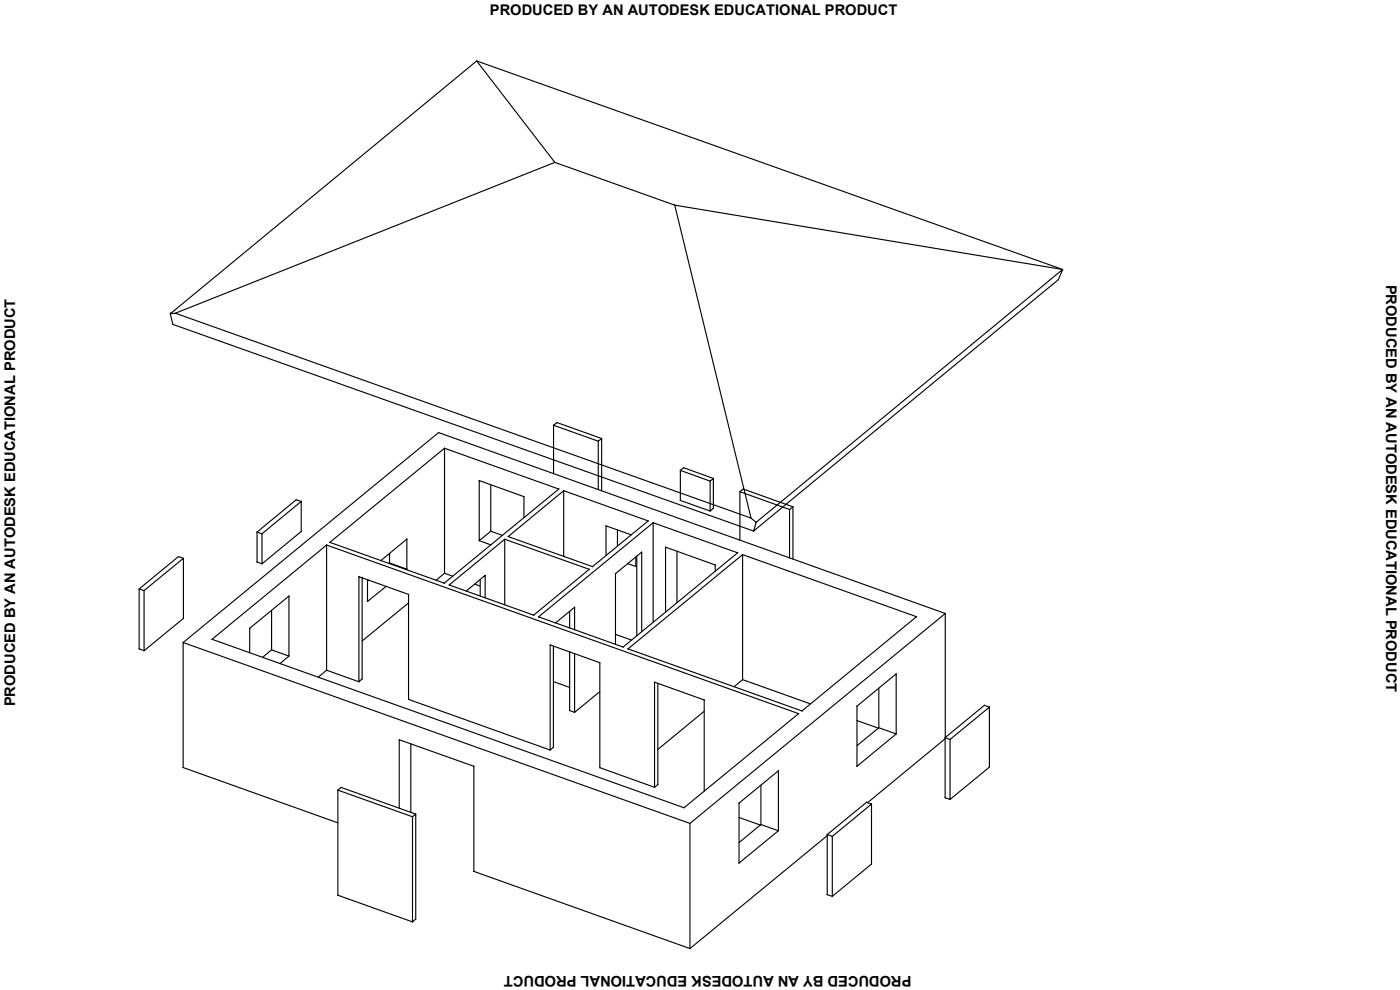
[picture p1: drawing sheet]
<svg xmlns="http://www.w3.org/2000/svg" width="420mm" height="297mm" viewBox="0 0 420 297" stroke-linecap="round" stroke-linejoin="round" font-family="sans-serif">
<g fill="none" stroke="#000" stroke-width=".34">
<path d="M143.1 18.3l175.8 62.6M166.5 48.7h.1M166.5 48.7l36 12.9M202.5 61.6h.1M51.1 94.1l1.5-.1 172.8 61.4M51.9 97.3h.1M52.6 94l113.9-45.3-23.4-30.4-92 75.8 .8 3.2 174.3 62M317.6 83.9h.1M318.9 80.9h.1M318.9 80.9l-116.4-19.3 22.9 93.8 1.5 1.3M131.6 129.8h.1M131.6 129.8l-76.7 63"/>
<path d="M131.6 129.8l152.1 54.3M133.4 134.5l34.3 12.2M166.2 127.6l13.4 4.8M167.1 126.8h.1M180.5 131.6l-1 .8v14.5M77.1 159.6h.1M77.1 159.6v9M77.1 159.6l1.5 .5M88.9 149.9h.1M90.4 150.5h.1M90.4 159.5h.1M90.4 150.5l-1.5-.6-11.8 9.7"/>
<path d="M143.8 144.2h.1M147.2 159.4h.1M147.3 145.5v13.9M147.3 159.4l3.5 1.3M157.2 149h.1M157.2 149l-13.4-4.8v18l3.5-2.8M157.2 149v6.3M166.1 142.1v-14.5l1-.8 13.5 4.8v15.7M167.7 146.7h.1M167.7 146.7l-34.4 28.3M169.1 147.2l25.4 9.1M181.8 157.8h.1"/>
<path d="M185.3 159v4.9M194.5 156.3h.1M194.5 156.3l-16.7 13.7-25.3-9 16.7-13.8v19.8M196 156.8h.1M196 156.8v29.9M196 156.8l-34.4 28.3M196 156.8l25.4 9.1M204.1 150.2h.1M204.2 150.2l8.9 3.1M204.2 141.1l8.9 3.3M205.1 140.3h.1M214.1 143.6l-1 .8v8.9l1-.8v-8.9l-8.9-3.3-1 .8v9.1"/>
<path d="M214.1 152.5h.1M222 147.5l15 5.4M223 146.7h.1M226.9 156.7l92-75.8-1.3 3-91.4 75.4zM226.9 156.7h.1M237.9 152.1l-.9 .8v14.5M41.8 176.7l1.5 .5M41.8 176.7h.1M53.5 167h.1M55 167.5l-11.8 9.7v18l11.8-9.7v-18l-1.4-.5-11.8 9.7v18M77.1 168.6h.1M77.1 168.6l1.5 .6"/>
<path d="M78.6 160.1h.1M78.6 169.2h.1M78.6 160.1l11.8-9.6v9l-11.8 9.7zM86.7 178.9h.1M86.7 178.9v18l-5.2-1.9v-11.9M86.7 178.9l-11.8 9.6M98 163.5h.1M98 163.5v37.6M98 163.5l141.7 50.6M98 163.5l-34.4 28.3M98.9 162.7h.1M99 162.7l34.4-28.2v37.5"/>
<path d="M99 162.7l34.3 12.3M107.7 173h.1M108.7 173.4v30.3l-1 .9v-31.6l14.9 5.4M110.3 173.9v6.6l5.6-4.6M110.7 174.1l-.4 .3M116.7 169.1l.2-.2 5.2 1.9M116.9 168.9h.1M116.9 166v2.9M122.1 161.8h.1M122.1 170.8h.1M122.1 161.8l-7.8 6.4M122.1 161.8v9"/>
<path d="M122.1 170.8l-.1 .1M122.6 178.4h.1M122.6 178.4v31.4M133.3 175h.1M133.4 172h.1M133.4 172l2.5 .9M133.4 172l-2.5 2.1M134.8 175.5h.1M139.9 177.3l5.7-4.7v6.8M142.5 175.3l1.6 .6M143.8 162.2l3.5 1.3M144.1 173.9v5"/>
<path d="M145.6 172.6h.1M151.4 161.8h.1M151.5 161.8l-16.7 13.7 25.4 9.1M152.5 161h.1M176.8 170.8h.1M177.8 170h.1M184.7 172.1h.1M184.7 172.1l7.9-6.4v23.9M184.7 172.1v21.2M188.4 169.1l2.4 .9M189.5 160.5l-7.6-2.7v8.9M190.8 170h.1"/>
<path d="M190.8 167.1v2.9M191.1 166.9v23.9M192.5 165.7h.1M199.7 164.2h.1M203.2 165.4v15.4M214.6 169.5h.1M214.6 169.5l-14.9-5.3v19.5M214.6 169.5v1.9M221.3 165.9h.1M221.4 165.9l-34.4 28.2M222.1 162.1v-14.6l.9-.8 15 5.4v15.7M222.9 166.4l52.2 18.6-34.4 28.3"/>
<path d="M41.8 194.7h.1M41.8 194.7l1.5 .5M55 185.5h.1M63.6 191.8h.1M63.6 191.8l141.7 50.6 34.4-28.3M74.9 188.5h.1M74.9 188.5v7.4M81.5 195l-2.7 2.2M86.7 196.9l-2.7 2.2M110.3 180.5h.1M122.6 180.9l-13.9 11.4M151.5 181.5v-19.7l25.3 9-16.6 13.8"/>
<path d="M160.1 184.6h.1M160.2 184.6h.1M161.6 185.1h.1M161.6 185.1l25.4 9M165.1 193.5h.1M166.1 193.8v30.4M171 183.4v5M171 195.6v17.6M172.4 182.2h.1M172.4 182.2v6.8M172.4 196.1l.1 17.6M172.4 182.2l-5.7 4.7"/>
<path d="M180 198.8h.1M184.7 190.3l4.9 1.8M187 194.1h.1M188.4 194.7h.1M188.5 194.7l34.4-28.3v37.5M188.5 194.7h.1M188.5 194.7l52.2 18.6M275 185h.1M283.6 184.1h.1M283.7 184.1v37.2M283.7 184.1l-76.7 63M98 201.1h.1"/>
<path d="M98 201.1l9.7 3.5M98 201.1l-2.5 2.1M108.6 203.7h.1M122.6 209.8h.1M122.6 209.8l42.5 15.2 1-.8M166.1 204.5l4.9 1.7M170.9 213.2h.1M180 207.5l-7.6 6.2-1.4-.5M196.4 204.7h.1M196.4 204.7v31.5l-16.4-5.9v-31.5l-14.9-5.3v31.5M196.4 204.7l14.9 5.3M197.4 205v30.4"/>
<path d="M211.3 210h.1M211.3 210v27.4M211.3 213.4l-13.9 11.5M220.3 206l2.6-2.1 20.4 7.3M239.6 214.1h.1M240.6 213.3h.1M257.1 211.9h.1M257.2 211.9l11.8-9.7-.1 18M257.2 216.2l6.4 2.3M257.2 211.9v18M263.7 218.4h.1M263.8 218.4l5.2 1.8-11.8 9.7"/>
<path d="M263.8 206.5v11.9M263.8 218.4l-6.6 5.3M268.9 202.2h.1M295.4 211.6h.1M296.9 212.2l-11.8 9.7v18l11.8-9.7v-18l-1.5-.6-11.8 9.7v18.1M54.9 230.3h.1M55 230.3v-37.5l152.1 54.3v37.5M55 230.3l46.4 16.6M101.4 237.1l22.4 8M102.3 236.3h.1M119.8 222h.1M123.3 223.2v20.6"/>
<path d="M142.2 229.9h.1M142.2 229.9l-22.4-7.9v20.5M142.2 229.9v31.6M166 224.2h.1M180 230.3h.1M197.4 235.4h.1M197.4 235.4l-.9 .8M228.4 235.6v11.8l5.2 1.9M233.6 231.3h.1M233.6 231.3v18l-11.8 9.7M233.6 231.3l-11.8 9.7M257.1 229.9h.1"/>
<path d="M283.6 221.3h.1M283.6 239.4h.1M283.6 221.7l-23.2 19.1M283.6 221.3l1.6 .6M283.6 239.4l1.6 .5M296.9 230.2h.1M123.8 245.1h.1M124.7 244.3h.1M124.8 244.3l-1 .8v31.5l1-.8v-31.5l-22.4-8-1 .8v31.5M205.2 242.4h.1M221.8 241h.1M221.8 259h.1"/>
<path d="M221.8 245.3l6.4 2.3M221.8 241v18M228.3 247.4l-6.5 5.4M248.2 250.4l1.6 .6M248.3 250.7l-41.2 33.9M260 240.7h.1M261.5 241.3h.1M261.5 259.2h.1M261.5 241.3l-11.7 9.7v17.9l11.7-9.7v-17.9l-1.4-.6-11.8 9.7v18M101.4 268.6h.1M101.4 268.6l22.4 8M123.8 276.6h.1"/>
<path d="M124.7 275.8h.1M142.2 261.5h.1M142.2 261.5l64.9 23.1M248.2 268.4h.1M248.3 268.4l1.5 .5M207 284.6h.1"/>
</g>
<circle cx="51.1" cy="94.1" r=".17" fill="#000"/>
<g font-size="4.4">
<text x="147" y="4.4">PRODUCED BY AN AUTODESK EDUCATIONAL PRODUCT</text>
<text x="416" y="85.4" transform="rotate(90 416 85.4)">PRODUCED BY AN AUTODESK EDUCATIONAL PRODUCT</text>
<text x="4.6" y="211.9" transform="rotate(-90 4.6 211.9)">PRODUCED BY AN AUTODESK EDUCATIONAL PRODUCT</text>
<text x="273.5" y="292.9" transform="rotate(180 273.5 292.9)">PRODUCED BY AN AUTODESK EDUCATIONAL PRODUCT</text>
</g>
</svg>
